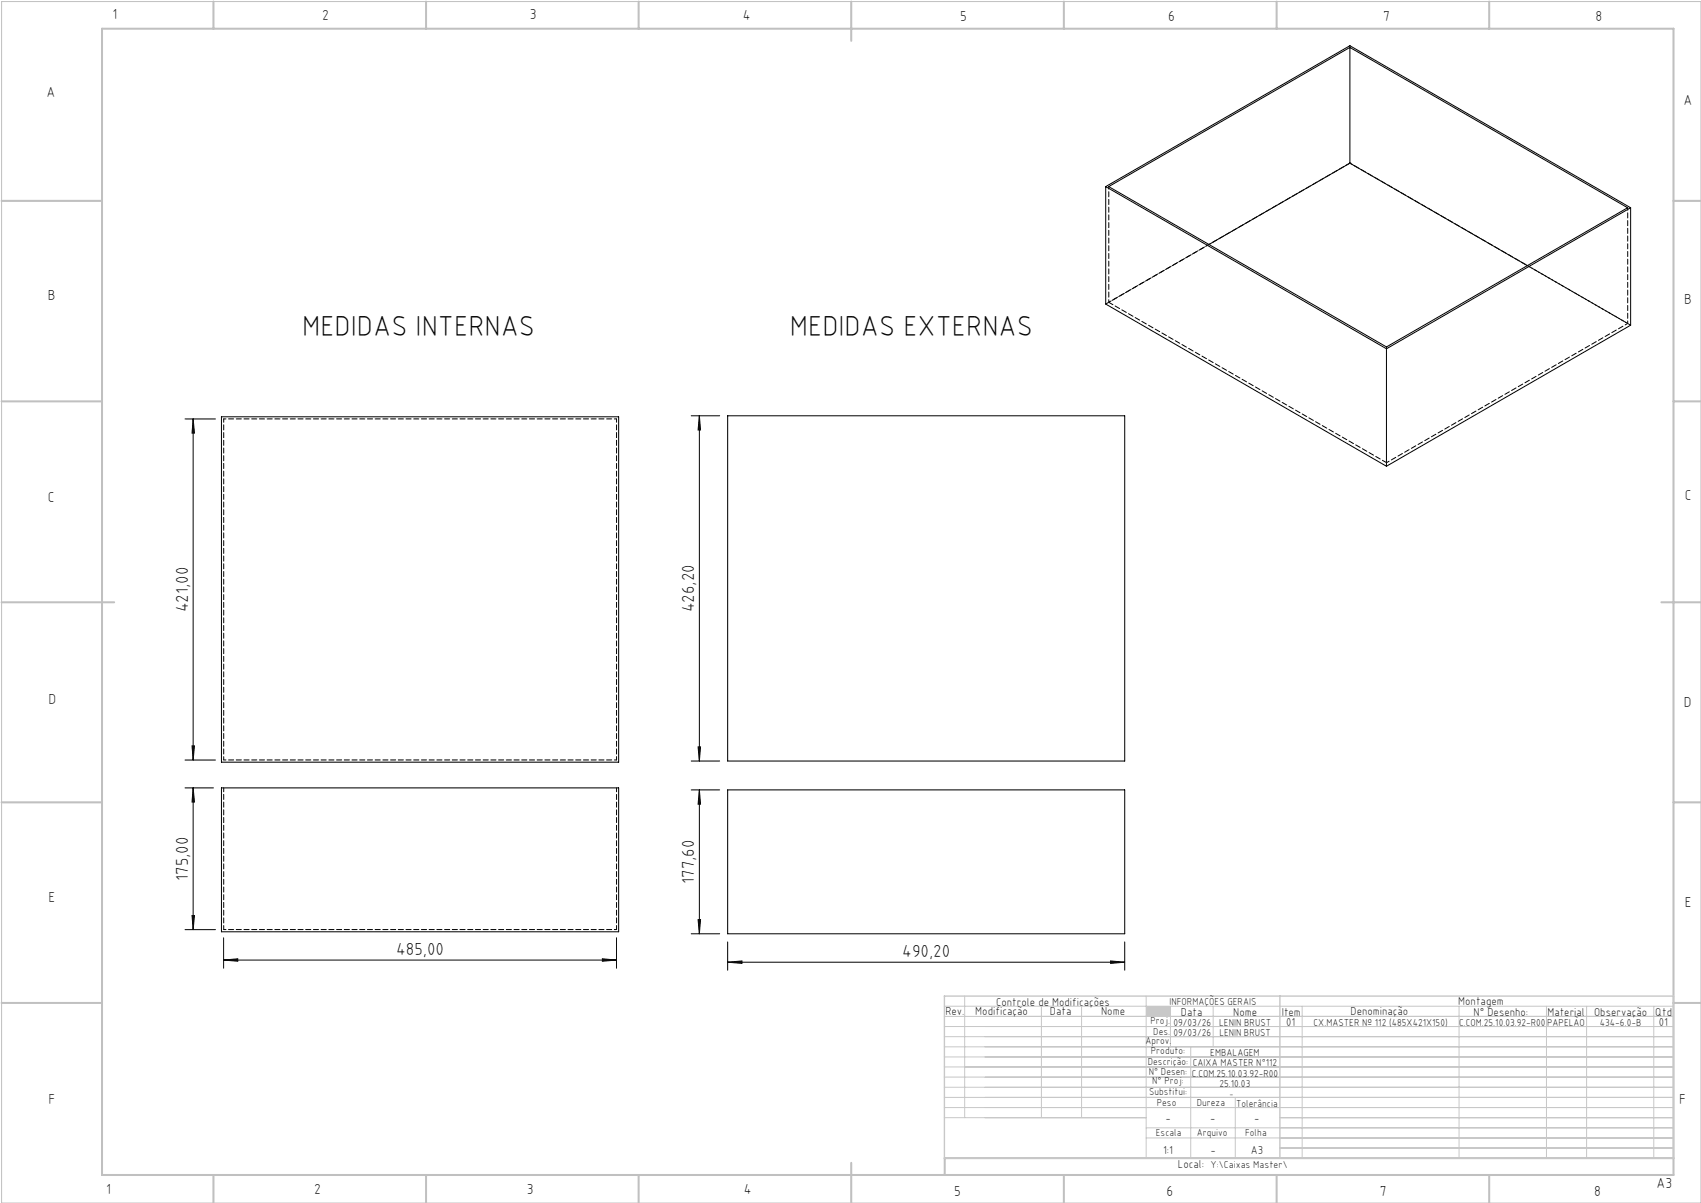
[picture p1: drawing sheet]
<svg xmlns="http://www.w3.org/2000/svg" width="420mm" height="297mm" viewBox="0 0 420 297" stroke-linecap="round" stroke-linejoin="round" font-family="sans-serif">
<path d="M.4 .4h419.6v296.6h-419.6z" fill="none" stroke="#c0c0c0" stroke-width=".25"/>
<g fill="none" stroke="#c0c0c0" stroke-width=".5">
<path d="M25.2 7.1h388v283h-388zM52.7 .4v6.7M105.2 .4v6.7M157.7 .4v6.7M210.2 .4v9.7M262.7 .4v6.7M315.2 .4v6.7M367.7 .4v6.7M.4 49.6h24.8M413.2 49.6h6.8M.4 99.1h24.8M413.2 99.1h6.8"/>
<path d="M.4 148.7h27.8M410.2 148.7h9.8M.4 198.1h24.8M413.2 198.1h6.8M.4 247.6h24.8M413.2 247.6h6.8M52.7 290.1v6.9M105.2 290.1v6.9M157.7 290.1v6.9M210.2 287.1v9.9M262.7 290.1v6.9M315.2 290.1v6.9"/>
<path d="M367.7 290.1v6.9M413.2 285.9h-179.9v4.2"/>
</g>
<g fill="none" stroke="#c3c8d2" stroke-width=".25">
<path d="M233.2 250.9h180M233.2 248.4h180M233.2 253.4h180M233.2 255.9h180M233.2 258.4h180M238.2 245.9v30M257.1 248.4v27.5M267.1 248.4v27.5M283 245.9v40M289 248.4v10M294 258.4v27.5M299.5 248.4v10"/>
<path d="M321.5 248.4v37.5M360.3 248.4v37.5M381.8 248.4v37.5M391.8 248.4v37.5M408.3 248.4v37.5M233.2 260.9h180M233.2 263.4h180M233.2 265.9h180M233.2 268.4h180M233.2 270.9h180M233.2 273.4h180M233.2 275.9h49.8"/>
<path d="M283 278.4h130.2M305 270.9v15M316 275.9h97.2M283 280.9h130.2M316 283.4h97.2"/>
</g>
<path d="M233.2 245.9h180v40h-180zM316 245.9v40" fill="none" stroke="#c3c8d2" stroke-width=".35"/>
<path d="M283 248.4h6v2.5h-6z" fill-rule="evenodd" fill="#c3c8d2"/>
<g fill="none" stroke="#000" stroke-width=".25">
<path d="M333.3 11.7v28.6M273 46.1v29l69.3 40M273 46.1l69.3 40M273 46.1l60.3-34.8 69.3 40M273.8 46.1l59.5-34.4 68.6 39.6-59.6 34.4zM333.3 40.3l43.8 25.3M333.3 40.3l-34.8 20.1M402.6 51.3l-60.3 34.8M402.6 51.3v29l-60.3 34.8M342.3 86.1v29M45.7 103.4h7.5M47.7 103.4l.3 3.5h-.6z"/>
<path d="M47.7 103.4v84.2M54.7 102.9h98.1v85.3h-98.1zM170.7 102.7h7M172.7 102.7l.3 3.4h-.6zM172.7 102.7v85.2M179.7 102.7h98v85.2h-98zM45.7 194.5h7M45.7 187.6h7.5M47.4 184.1h.6l-.3 3.5zM47.7 194.5v35M47.7 194.5l.3 3.5h-.6zM54.7 194.5h98.1v35.5h-98.1z"/>
<path d="M170.7 195h7M170.7 187.9h7M172.4 184.4h.6l-.3 3.5zM172.7 195l.3 3.5h-.6zM172.7 195v35.5M179.7 195h98v35.5h-98zM45.7 229.5h7.5M47.4 226h.6l-.3 3.5zM55.2 237l3.5-.3v.6zM55.2 231.5v7.5M55.2 237h97M148.7 236.7l3.5 .3-3.5 .3z"/>
<path d="M152.2 231.5v7.5M170.7 230.5h7M172.4 227h.6l-.3 3.5zM179.7 237.6l3.5-.4v.6zM179.7 232.5v7M179.7 237.6h98M274.2 237.2l3.5 .4-3.5 .2zM277.7 232.5v7"/>
</g>
<g fill="#000">
<path d="M47.4 184.1h.6l-.3 3.5zM47.7 103.4l.3 3.5h-.6zM172.4 184.4h.6l-.3 3.5zM172.7 102.7l.3 3.4h-.6z"/>
<path d="M47.7 194.5l.3 3.5h-.6zM47.4 226h.6l-.3 3.5zM172.7 195l.3 3.5h-.6zM172.4 227h.6l-.3 3.5z"/>
<path d="M55.2 237l3.5-.3v.6zM148.7 236.7l3.5 .3-3.5 .3zM179.7 237.6l3.5-.4v.6zM274.2 237.2l3.5 .4-3.5 .2z"/>
</g>
<path d="M55.2 194.5v35M152.2 194.5v35" fill="none" stroke="#000" stroke-width=".25" stroke-dasharray="1.3 .6" stroke-dashoffset=".3"/>
<path d="M55.2 103.4h97M152.2 187.6h-97M55.2 229.5h97" fill="none" stroke="#000" stroke-width=".25" stroke-dasharray="1.3 .6" stroke-dashoffset=".7"/>
<path d="M152.2 103.4v84.2M55.2 187.6v-84.2" fill="none" stroke="#000" stroke-width=".25" stroke-dasharray="1.3 .6" stroke-dashoffset=".4"/>
<path d="M333.3 11.3v.4M333.3 40.3h.1M342.4 85.7v.4" fill="none" stroke="#000" stroke-width=".25" stroke-dasharray="1.3 .6"/>
<path d="M273.8 46.1v28.5M401.9 51.3v28.6M298.5 60.3l-24.7 14.3M401.9 79.9l-24.8-14.3M402.6 80.3l-69.3-40M342.4 114.2l59.5-34.3" fill="none" stroke="#000" stroke-width=".25" stroke-dasharray="1.3 .6" stroke-dashoffset=".6"/>
<path d="M333.3 40.3l-60.3 34.8M273.8 74.6l68.6 39.6" fill="none" stroke="#000" stroke-width=".25" stroke-dasharray="1.3 .6" stroke-dashoffset=".1"/>
<g font-size="7.1">
<text x="74.6" y="82.9">MEDIDAS INTERNAS</text>
<text x="195" y="82.9">MEDIDAS EXTERNAS</text>
</g>
<g font-size="4.3">
<text x="46.4" y="151.2" transform="rotate(-90 46.4 151.2)">421,00</text>
<text x="171.4" y="151.2" transform="rotate(-90 171.4 151.2)">426,20</text>
<text x="46.4" y="217.5" transform="rotate(-90 46.4 217.5)">175,00</text>
<text x="171.4" y="218.2" transform="rotate(-90 171.4 218.2)">177,60</text>
<text x="97.8" y="235.7">485,00</text>
<text x="222.8" y="236.2">490,20</text>
</g>
<g font-size="3.6">
<text x="27.8" y="4.8">1</text>
<text x="79.5" y="4.9">2</text>
<text x="130.8" y="4.8">3</text>
<text x="183.4" y="4.9">4</text>
<text x="237.1" y="5.1">5</text>
<text x="288.4" y="5.2">6</text>
<text x="341.5" y="5.1">7</text>
<text x="394" y="5.2">8</text>
<text x="11.5" y="24">A</text>
<text x="415.7" y="25.8">A</text>
<text x="11.8" y="74.1">B</text>
<text x="415.8" y="75.1">B</text>
<text x="11.8" y="124">C</text>
<text x="416" y="123.5">C</text>
<text x="12" y="173.7">D</text>
<text x="415.8" y="174.7">D</text>
<text x="12" y="222.6">E</text>
<text x="416" y="223.9">E</text>
<text x="12" y="272.6">F</text>
<text x="414.6" y="272.6">F</text>
<text x="409" y="293.3">A3</text>
<text x="26.2" y="294.8">1</text>
<text x="77.6" y="294.8">2</text>
<text x="130.1" y="294.8">3</text>
<text x="183.7" y="294.7">4</text>
<text x="235.6" y="295.2">5</text>
<text x="288" y="295.2">6</text>
<text x="340.7" y="295.2">7</text>
<text x="393.6" y="295.2">8</text>
</g>
<g font-size="2.9">
<text x="240.8" y="250.6">Modificação</text>
<text x="259.2" y="250.6">Data</text>
<text x="271.9" y="250.6">Nome</text>
<text x="290.9" y="288.4">Local:</text>
</g>
<g font-size="2.8">
<text x="233.4" y="250.6">Rev.</text>
<text x="246" y="248.4">Controle de Modificações</text>
<text x="291.6" y="250.8">Data</text>
<text x="304.5" y="250.8">Nome</text>
<text x="316.5" y="250.9">Item</text>
<text x="333.5" y="250.5">Denominação</text>
<text x="360.1" y="248.2">Montagem</text>
<text x="363.9" y="250.8">N° Desenho:</text>
<text x="382.1" y="250.8">Material</text>
<text x="393.6" y="250.8">Observação</text>
<text x="408.7" y="250.9">Qtd</text>
<text x="317.6" y="253.3">01</text>
<text x="409.6" y="253.3">01</text>
<text x="287.7" y="276.9">-</text>
<text x="298.8" y="276.9">-</text>
<text x="309.7" y="276.9">-</text>
<text x="287.2" y="284.8">1:1</text>
<text x="298.9" y="284.8">-</text>
<text x="308.8" y="284.8">A3</text>
</g>
<g font-size="2.5">
<text x="288.7" y="248.2">INFORMAÇÕES GERAIS</text>
<text x="282.8" y="257.8">Aprov.</text>
<text x="284.1" y="252.9">Proj.</text>
<text x="284.8" y="255.4">Des.</text>
<text x="289.7" y="255.8">09/03/26</text>
<text x="289.7" y="253.3">09/03/26</text>
<text x="301" y="253.3">LENIN BRUST</text>
<text x="301.1" y="255.8">LENIN BRUST</text>
<text x="324.3" y="253.3">CX.MASTER Nº 112 (485X421X150)</text>
<text x="360.3" y="253.3">C.COM.25.10.03.92-R00</text>
<text x="382" y="253.3">PAPELÃO</text>
<text x="395" y="253.3">434-6.0-B</text>
<text x="283.4" y="262.9">Descrição:</text>
<text x="284.2" y="260.3">Produto:</text>
<text x="294.5" y="263.3">CAIXA MASTER N°112</text>
<text x="298.8" y="260.7">EMBALAGEM</text>
<text x="283.7" y="265.4">N° Desen:</text>
<text x="284.5" y="267.7">N° Proj:</text>
<text x="294.3" y="265.9">C.COM.25.10.03.92-R00</text>
<text x="301.1" y="268.3">25.10.03</text>
<text x="283.7" y="270.4">Substitui:</text>
<text x="285.6" y="273">Peso</text>
<text x="295.5" y="273">Dureza</text>
<text x="305.2" y="273.3">Tolerância</text>
<text x="285.4" y="280.4">Escala</text>
<text x="295.5" y="280.4">Arquivo</text>
<text x="307.5" y="280.4">Folha</text>
<text x="298.9" y="288.4">Y:\Caixas Master\</text>
</g>
<text font-size="2.1" x="303.5" y="270.9">-</text>
</svg>
